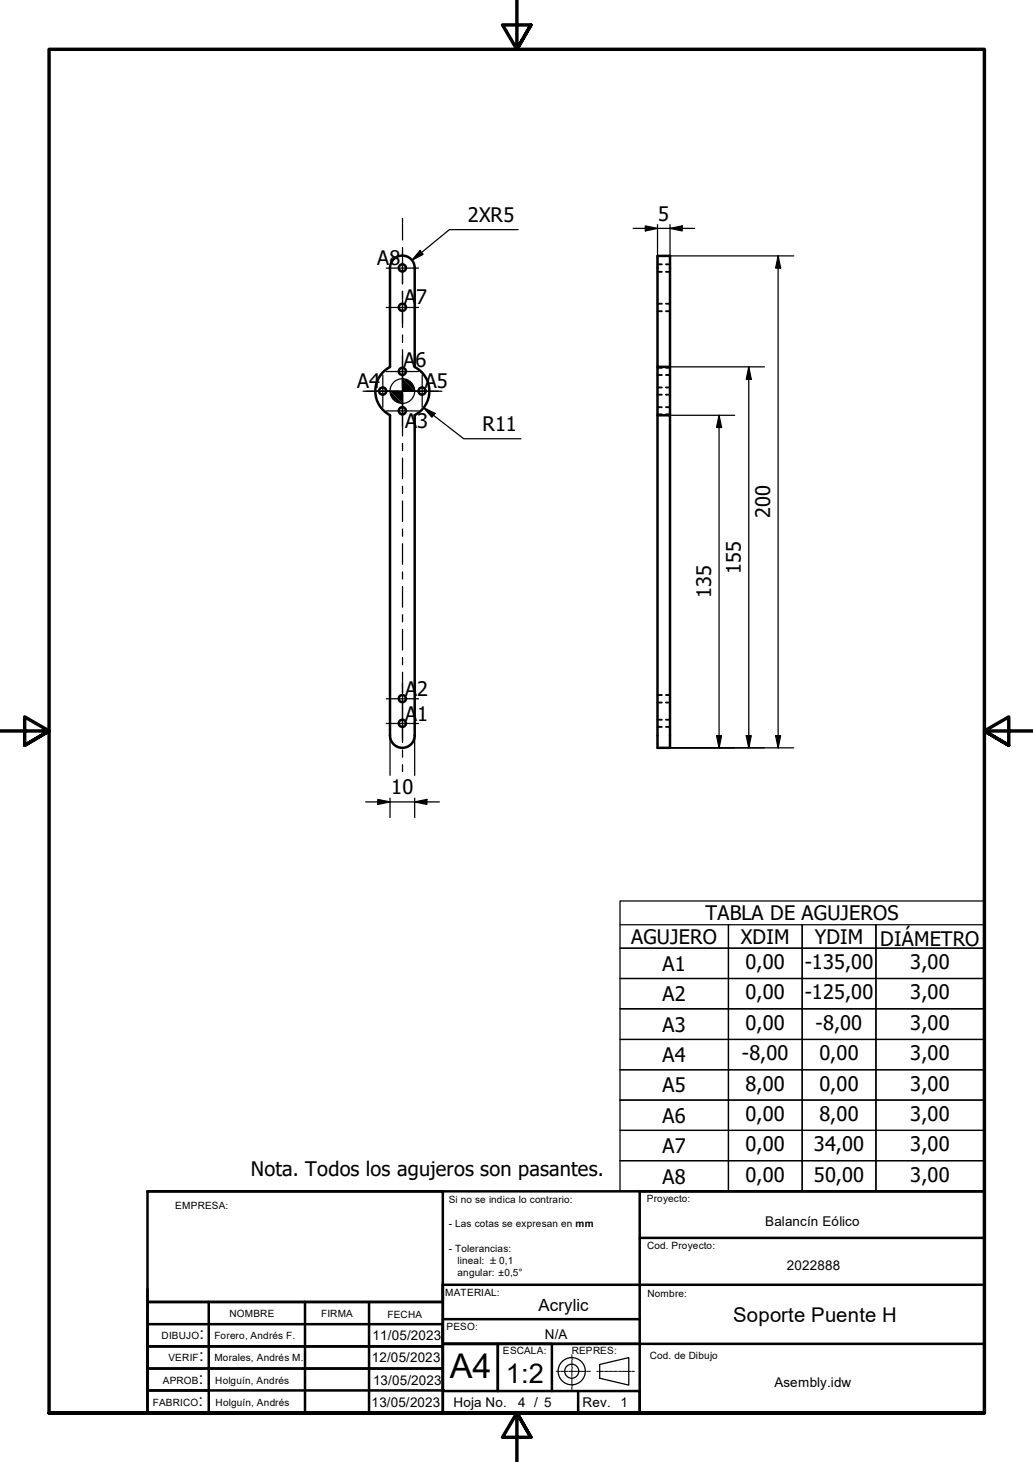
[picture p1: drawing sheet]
<svg xmlns="http://www.w3.org/2000/svg" width="210mm" height="297mm" viewBox="0 0 210 297" stroke-linecap="round" stroke-linejoin="round" font-family="sans-serif">
<!-- layer: Visible (ISO) -->
<g fill="none" stroke="#000" stroke-width=".51">
<path d="M79.2 74.5v-20.1a2.51 2.51 0 0 1 2.6-2.5 2.51 2.51 0 0 1 2.5 2.5v20.1M79.3 74.6a5.5 5.5 0 0 0 0 9.7M84.3 74.6a5.5 5.5 0 0 1 0 9.7M133.6 74.5v9.9h2.5v67.5h-2.5v-67.5M136.1 74.5v-22.5h-2.5v22.5h2.5v9.9M79.2 84.4v65a2.51 2.51 0 0 0 2.6 2.5 2.51 2.51 0 0 0 2.5-2.5v-65"/>
<circle cx="81.8" cy="54.4" r=".73"/>
<circle cx="77.8" cy="79.5" r=".73"/>
<circle cx="81.8" cy="62.4" r=".73"/>
<circle cx="81.8" cy="75.5" r=".73"/>
<circle cx="85.8" cy="79.5" r=".73"/>
<circle cx="81.8" cy="83.5" r=".73"/>
<circle cx="81.8" cy="147" r=".73"/>
<circle cx="81.8" cy="141.9" r=".73"/>
</g>
<!-- layer: Hidden (ISO) -->
<g fill="none" stroke="#000" stroke-width=".38">
<path d="M133.6 55.2h.9M133.6 53.7h.9M135.3 55.2h.8M135.3 53.7h.8M133.6 78.7h.9M133.6 76.2h.9M133.6 74.7h.9M133.6 63.2h.9M133.6 61.7h.9M135.3 78.7h.8M135.3 76.2h.8M135.3 74.7h.8"/>
<path d="M135.3 63.2h.8M135.3 61.7h.8M133.6 80.2h.9M133.6 84.2h.9M133.6 82.7h.9M135.3 80.2h.8M135.3 84.2h.8M135.3 82.7h.8M133.6 142.7h.9M133.6 141.2h.9M133.6 147.7h.9M133.6 146.2h.9"/>
<path d="M135.3 142.7h.8M135.3 141.2h.8M135.3 147.7h.8M135.3 146.2h.8"/>
</g>
<!-- layer: Title (ISO) -->
<g fill="none" stroke="#000" stroke-width=".25">
<path d="M121.9 277.2l5.9-1.4v5.6l-5.9-1.4z"/>
<circle cx="116.2" cy="278.6" r="2.76"/>
<circle cx="116.2" cy="278.6" r="1.43"/>
</g>
<g fill="none" stroke="#000" stroke-width=".2">
<path d="M113 278.6h.7M113.9 278.6h.1M114.1 278.6h1.3M115.6 278.6h.1M115.8 278.6h1.4M116.2 276.1h.1M116.2 277.9h.1M116.2 275.3v.7M116.2 276.3v1.4M116.2 278.1v1.5M116.2 279.7v.1M116.2 280v1.4"/>
<path d="M117.3 278.6h.1M117.5 278.6h1.4M119.1 278.6h.1M119.3 278.6h.7M121.3 278.6h.3M121.8 278.6h.1M121.9 278.6h.7M122.7 278.6h.1M122.9 278.6h.6M123.6 278.6h.1M123.8 278.6h.7M124.6 278.6h.1"/>
<path d="M124.8 278.6h.6M125.5 278.6h.1M125.7 278.6h.7M126.5 278.6h.1M126.7 278.6h.6M127.4 278.6h.1M127.6 278.6h.6M128.4 278.6h.1M128.6 278.6h.3M116.2 281.5h.1M116.2 281.7v.7"/>
</g>
<path d="M42.4 282.5v4.5M117.5 282.6v4.5" fill="none" stroke="#000" stroke-width=".51"/>
<circle cx="90" cy="282.4" r=".25" fill="#000"/>
<!-- layer: AM_0 -->
<g fill="none" stroke="#000" stroke-width=".51">
<path d="M30 242h60v45h-59.8h169.8v-35.5h-70v35.5h70v-45M30 242v45M30 242h170M200 242h-70v9.5M30 265.4v17.1h12.2M30 278.4v8.6h60v-4.5h-60M30 278.1h60M30 273.5h60M30 269h60M42.3 264.5h47.7M42.4 264.5v18M62 264.5v22.5"/>
<path d="M75 264.5v22.5M90 261.1v3.4h-60h12.2M90 260.8v21.7M90 273h110M90 268h40M90 261h110M90.2 273h11v9.6v-9.6h10.9v9.6M90 282.6h40v4.4h-40"/>
</g>
<!-- layer: Border (ISO) -->
<path d="M105 0v10l-2.9-4.9h5.8l-2.9 4.9 2.9-4.9M0 148.5h10l-5-2.8v5.7l5-2.9-5 2.9M210 148.5h-10l5-2.8v5.7l-5-2.9 5 2.9M10 287.1v-277.1h190v277.1h-190h190M107.9 292l-2.9-4.9 2.9 4.9h-5.8l2.9-4.9v9.9" fill="none" stroke="#000" stroke-width=".7"/>
<!-- layer: Dimension (ISO) -->
<g fill="none" stroke="#000" stroke-width=".25">
<path d="M85.3 50.9l.7 .8-2.3 1.2zM105.3 46.7h-14l-7.6 6.2M128.7 46.4h12.5M131.1 45.9l2.5 .5-2.5 .5zM133.6 45.6v8.9M136.1 46.4l2.5-.5v1zM136.1 52h25.2M136.1 45.6v8.9M158.1 52l.5 2.5h-1zM158.1 52v99.9M136.1 74.5h19.2M152.1 74.5l.6 2.6h-1.1z"/>
<path d="M152.1 74.5v77.4M86.1 82.9l2.3 1.1-.6 .8zM86.1 82.9l8.1 6.2h11.7M136.1 84.4h13.2M146.1 84.4l.5 2.5h-1zM146.1 84.4v67.5M79.2 149.5v8M84.3 149.5v8M136.1 151.9h25.2M145.6 149.5h1l-.5 2.4zM151.6 149.5h1.1l-.6 2.4zM157.6 149.5h1l-.5 2.4z"/>
<path d="M74.3 162.9h15M76.8 162.4l2.4 .5-2.4 .5zM79.2 162.2v3.9M84.3 162.9l2.4-.5v1zM84.3 162.2v3.9"/>
<circle cx="81.8" cy="79.5" r="2.51"/>
</g>
<g fill="#000">
<path d="M85.3 50.9l.7 .8-2.3 1.2z" fill-rule="evenodd"/>
<path d="M131.1 45.9l2.5 .5-2.5 .5z" fill-rule="evenodd"/>
<path d="M136.1 46.4l2.5-.5v1z" fill-rule="evenodd"/>
<path d="M158.1 52l.5 2.5h-1z" fill-rule="evenodd"/>
<path d="M79.2 79.5l2.6 2.5a2.61 2.61 0 0 1-2.6-2.5z" fill-rule="evenodd"/>
<path d="M81.8 76.9v5.1l-2.6-2.5h5.1z" fill-rule="evenodd"/>
<path d="M81.8 76.9a2.61 2.61 0 0 1 2.5 2.6z" fill-rule="evenodd"/>
<path d="M152.1 74.5l.6 2.6h-1.1z" fill-rule="evenodd"/>
<path d="M86.1 82.9l2.3 1.1-.6 .8z" fill-rule="evenodd"/>
<path d="M146.1 84.4l.5 2.5h-1z" fill-rule="evenodd"/>
<path d="M145.6 149.5h1l-.5 2.4z" fill-rule="evenodd"/>
<path d="M151.6 149.5h1.1l-.6 2.4z" fill-rule="evenodd"/>
<path d="M157.6 149.5h1l-.5 2.4z" fill-rule="evenodd"/>
<path d="M76.8 162.4l2.4 .5-2.4 .5z" fill-rule="evenodd"/>
<path d="M84.3 162.9l2.4-.5v1z" fill-rule="evenodd"/>
</g>
<!-- layer: Center Mark (ISO) -->
<g fill="none" stroke="#000" stroke-width=".25">
<path d="M78.5 54.5h6.5M81.8 51.2v6.5M81.8 59.2v6.5M73.8 79.5h12.9M74.5 79.5h6.5M76.8 79.5h13M77.8 76.2v6.5M78.5 62.5h6.5M78.5 75.5h6.5M81.8 72.2v6.5M81.8 74.5v9.9M82.5 79.5h6.5"/>
<path d="M85.8 76.2v6.5M78.5 83.5h6.5M81.8 80.2v6.5M81.8 138.7v6.5M78.5 147h6.5M78.5 142h6.5M81.8 143.7v6.5"/>
</g>
<!-- layer: Centerline (ISO) -->
<g fill="none" stroke="#000" stroke-width=".25">
<path d="M81.8 44.4v4.4M81.8 50.3v1.4M81.8 53.3v4.3M81.8 59.2v1.4M81.8 62.2v4.3M81.8 68.1v1.5M81.8 71v4.5M81.8 76.9v1.6M81.8 79.9v8.7M81.8 90.1v1.5M81.8 93.1v4.2M81.8 98.8v1.5"/>
<path d="M81.8 101.8v4.2M81.8 107.5v1.5M81.8 110.5v4.2M81.8 116.2v1.5M81.8 119.2v4.2M81.8 124.9v1.5M81.8 127.9v4.2M81.8 133.6v1.5M81.8 136.6v4.2M81.8 142.3v1.4M81.8 145.3v5.6M81.8 152.4v1.4"/>
<path d="M81.8 155.4v1.4"/>
</g>
<!-- layer: Symbol (ISO) -->
<g fill="none" stroke="#000" stroke-width=".25">
<path d="M126 187.9h22v4.7h-22h22v6.2h-22h22v6.2h-22h22v6.2h-22h22v6.1h-22h22v6.2h-22h22v6.2h-22h22v6.1h-22h22v6.2h-22M126 183.1h74v58.9h-74zM148 187.9h15v4.7h-15zM148 192.6h15v6.2h-15zM148 198.8h15v6.2h-15zM163 187.9h15v4.7h-15zM163 192.6h15v6.2h-15zM163 198.8h15v6.2h-15zM200 187.9h-22v4.7h22h-22v6.2h22h-22v6.2h22h-22v6.2h22h-22v6.1h22h-22v6.2h22h-22v6.2h22h-22v6.1h22h-22v6.2h22M148 205h15v6.2h-15zM148 211.2h15v6.1h-15zM148 217.3h15v6.2h-15z"/>
<path d="M163 205h15v6.2h-15zM163 211.2h15v6.1h-15zM163 217.3h15v6.2h-15zM148 223.5h15v6.2h-15zM148 229.7h15v6.1h-15zM148 235.8h15v6.2h-15zM163 223.5h15v6.2h-15zM163 229.7h15v6.1h-15zM163 235.8h15v6.2h-15z"/>
</g>
<text font-size="6.9" x="91.4" y="280">A4</text>
<text font-size="5.5" x="102.8" y="281">1:2</text>
<g font-size="4.1">
<text x="95.1" y="45.1">2XR5</text>
<text x="133.7" y="44.8">5</text>
<text x="76.6" y="53.8">A8</text>
<text x="82.1" y="61.8">A</text>
<text x="84.6" y="61.8">7</text>
<text x="82" y="74.7">A6</text>
<text x="72.6" y="78.9">A4</text>
<text x="86.3" y="78.9">A5</text>
<text x="82.3" y="87">A</text>
<text x="84.8" y="87">3</text>
<text x="98" y="87.6">R11</text>
<text x="156.5" y="105.3" transform="rotate(-90 156.5 105.3)">200</text>
<text x="150.6" y="116.6" transform="rotate(-90 150.6 116.6)">155</text>
<text x="144.5" y="121.5" transform="rotate(-90 144.5 121.5)">135</text>
<text x="82.3" y="141.5">A</text>
<text x="84.8" y="141.5">2</text>
<text x="82.3" y="146.4">A</text>
<text x="84.8" y="146.4">1</text>
<text x="79.5" y="161.3">10</text>
<text x="128.3" y="191.8">AGUJERO</text>
<text x="143.4" y="187">TABLA DE AGUJEROS</text>
<text x="150.6" y="191.8">XDIM</text>
<text x="165.5" y="191.8">YDIM</text>
<text x="134.6" y="197.2">A1</text>
<text x="151.5" y="196.9">0,00</text>
<text x="163.5" y="196.9">-135,00</text>
<text x="178.9" y="192.3">DIÁMETRO</text>
<text x="185" y="196.9">3,00</text>
<text x="134.6" y="203.4">A2</text>
<text x="151.5" y="203.1">0,00</text>
<text x="163.5" y="203.1">-125,00</text>
<text x="185" y="203.1">3,00</text>
<text x="134.6" y="209.6">A3</text>
<text x="151.5" y="209.2">0,00</text>
<text x="165.7" y="209.2">-8,00</text>
<text x="185" y="209.2">3,00</text>
<text x="134.6" y="215.8">A4</text>
<text x="150.7" y="215.4">-8,00</text>
<text x="166.5" y="215.4">0,00</text>
<text x="185" y="215.4">3,00</text>
<text x="134.6" y="221.9">A5</text>
<text x="151.5" y="221.6">8,00</text>
<text x="166.5" y="221.6">0,00</text>
<text x="185" y="221.6">3,00</text>
<text x="151.5" y="227.8">0,00</text>
<text x="166.5" y="227.8">8,00</text>
<text x="185" y="227.8">3,00</text>
<text x="134.6" y="228.1">A6</text>
<text x="151.5" y="233.9">0,00</text>
<text x="165.4" y="233.9">34,00</text>
<text x="185" y="233.9">3,00</text>
<text x="51" y="238.9">Nota. Todos los agujeros son pasantes.</text>
<text x="134.6" y="234.2">A7</text>
<text x="134.6" y="240.5">A8</text>
<text x="151.5" y="240.1">0,00</text>
<text x="165.4" y="240.1">50,00</text>
<text x="185" y="240.1">3,00</text>
<text x="149" y="268.7">Soporte Puente H</text>
</g>
<g font-size="3.4">
<text x="109.4" y="266.4">Acrylic</text>
<text x="40.5" y="272">:</text>
<text x="40.4" y="281.2">:</text>
<text x="40.4" y="276.5">:</text>
<text x="40.3" y="285.7">:</text>
</g>
<g font-size="2.7">
<text x="155.4" y="249.1">Balancín Eólico</text>
<text x="159.9" y="258">2022888</text>
<text x="75.7" y="272.3">11/05/2023</text>
<text x="110.7" y="272">N/A</text>
<text x="75.6" y="276.8">12/05/2023</text>
<text x="75.8" y="281.5">13/05/2023</text>
<text x="157.4" y="281.8">Asembly.idw</text>
<text x="75.5" y="285.9">13/05/2023</text>
<text x="92.1" y="285.8">Hoja No.</text>
<text x="105.3" y="285.9">4 / 5</text>
<text x="118.4" y="285.9">Rev.</text>
<text x="126.1" y="285.9">1</text>
</g>
<g font-size="2">
<text x="35.6" y="245.6">EMPRESA:</text>
<text x="91.2" y="244.4">Si no se indica lo contrario:</text>
<text x="131.4" y="244.1">Proyecto:</text>
<text x="91.2" y="249.4">- Las cotas se expresan en mm</text>
<text x="91.2" y="254.4">- Tolerancias:</text>
<text x="93" y="256.8">lineal: ±0,1</text>
<text x="131.5" y="253.9">Cod. Proyecto:</text>
<text x="90.5" y="263.3">MATERIAL:</text>
<text x="93" y="259.3">angular: ±0,5°</text>
<text x="131.6" y="263.6">Nombre:</text>
<text x="46.6" y="267.6">NOMBRE</text>
<text x="65.3" y="267.6">FIRMA</text>
<text x="78.7" y="267.7">FECHA</text>
<text x="32.8" y="272">DIBUJO</text>
<text x="43.6" y="272.1">Forero, Andrés F.</text>
<text x="90.7" y="270.2">PESO:</text>
<text x="102.2" y="275.1">ESCALA:</text>
<text x="116.2" y="275.1">REPRES:</text>
<text x="33.1" y="281.2">APROB</text>
<text x="34.2" y="276.5">VERIF</text>
<text x="43.6" y="276.6">Morales, Andrés M.</text>
<text x="43.8" y="281.3">Holguín, Andrés</text>
<text x="132" y="276.1">Cod. de Dibujo</text>
<text x="31.1" y="285.7">FABRICO</text>
<text x="43.8" y="285.7">Holguín, Andrés</text>
</g>
</svg>
